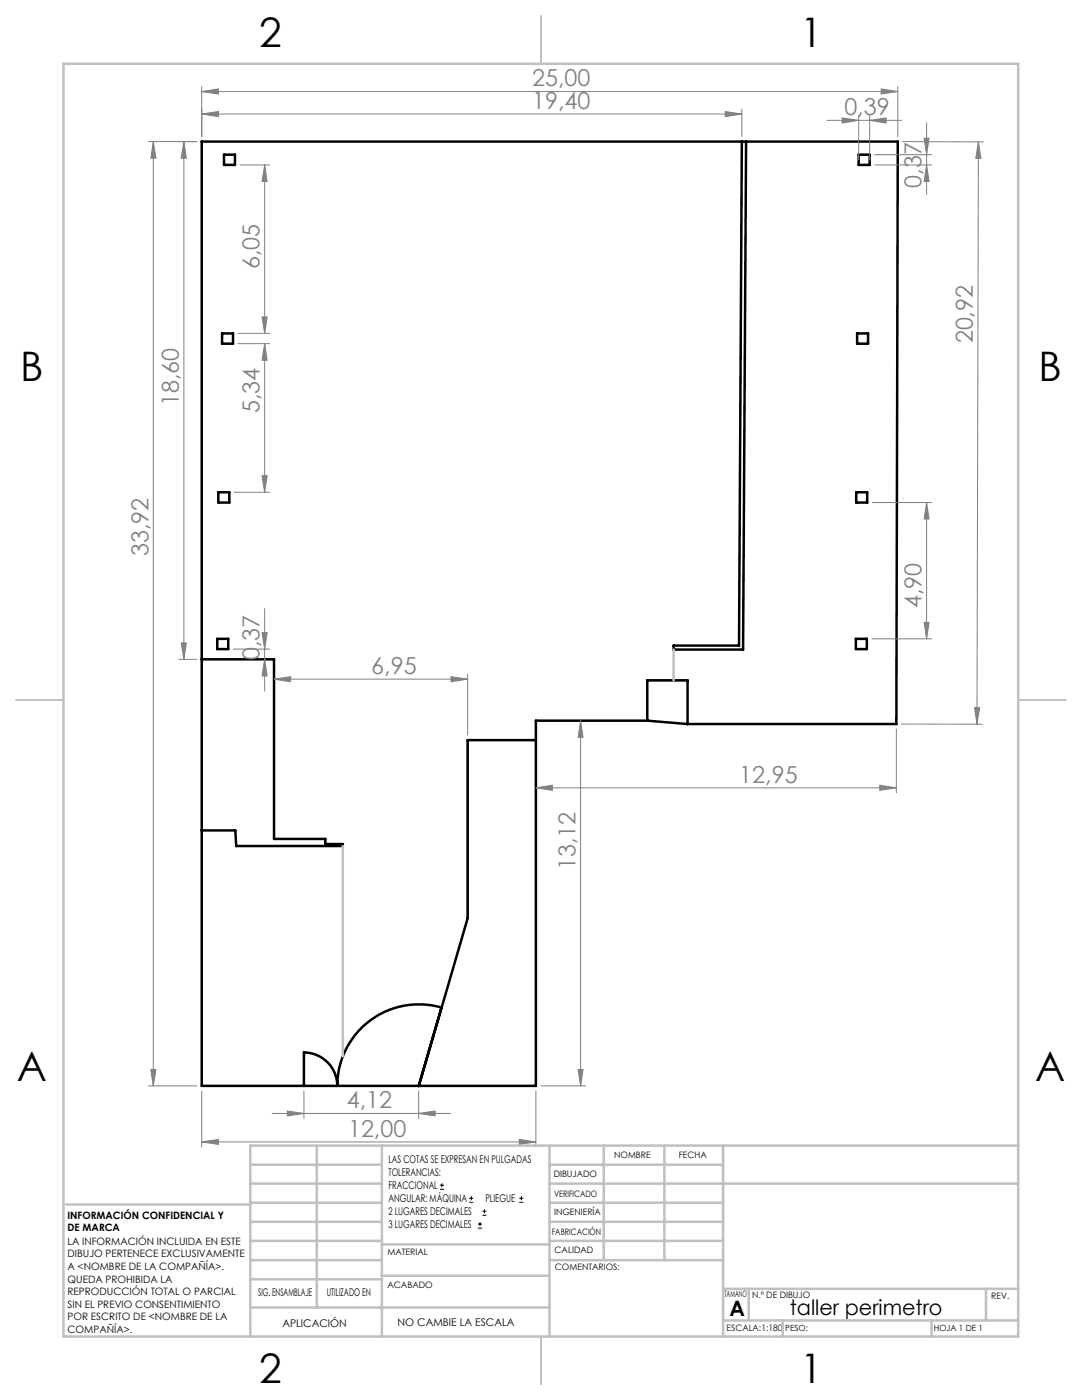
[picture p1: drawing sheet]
<svg xmlns="http://www.w3.org/2000/svg" width="216mm" height="279mm" viewBox="0 0 216 279" stroke-linecap="round" stroke-linejoin="round" font-family="sans-serif">
<g fill="none" stroke="#000" stroke-width=".5">
<path d="M44.7 30.9h2.2v2h-2.2zM148 28.3l-.5 100.5h-13.1v.8h13.9l.6-101.3M171.3 30.9h2.2v2h-2.2zM44.3 66.5h2.2v2.1h-2.2zM171 66.5h2.2v2.1h-2.2zM43.6 98.2h2.2v2.1h-2.2zM170.9 98.2h2.1v2.1h-2.1zM40.3 131.6h14.4v35.8h10.2v1.1h3.5v.3h-21.3l-.1-3.1h-6.7M43.4 127.5h2.1v2h-2.1zM170.8 127.5h2.2v2h-2.2zM106.9 147.7h-13.6v35.6l-9.7 33.4 4.5-15.6-2.5-.5-2.7-.2-2.3 .3-2.4 .7a16.3 16.3 0 0 0-10.9 15.2l-.2-1.4-.4-1.3-.7-1.2-.9-.9-1.1-.8-.9-.5-1.4-.4-1.1-.1v6.7M129.2 143.8h-22.3v72.9h-66.6v-188.4h138.8l-.2 116.2h-41.7"/>
<path d="M129.2 143.8v-8h8v8.7M129.2 143.8l8 .7"/>
</g>
<g fill="none" stroke="#000" stroke-width=".2">
<path d="M87.8 237.3h.8M87.8 236.5h.8M88.2 236.1v.9M93.6 240h.8M93.6 239.1h.8M94.1 238.7v.8M103.6 240h.8M103.6 239.1h.8M104 238.7v.8M95.4 245.1h.8M95.4 244.3h.8M95.8 243.9v.8"/>
<path d="M96.3 242.5h.7M96.3 241.7h.7M96.7 241.3v.8"/>
</g>
<g fill="none" stroke="#808080" stroke-width=".2">
<path d="M40.3 18.3l3.3-.6v1.1zM40.3 17.3v10M40.3 18.3h138.8M175.8 17.7l3.3 .6-3.3 .5zM179.1 17.3v10M29.6 28.3h9.7M30.6 28.3l.5 3.3h-1zM30.6 28.3v188.4M36.7 28.3l.5 3.3h-1zM36.7 28.3v103.3M40.3 22.8l3.3-.5v1zM40.3 22.8h107.7"/>
<path d="M47.9 32.9h5.9M52.8 32.9l.5 3.3h-1zM52.8 32.9v33.6M144.7 22.3l3.3 .5-3.3 .5zM148 21.8v5.5M165 24h14.9M168 23.5l3.3 .5-3.3 .6zM171.3 23v8.9M173.5 24l3.3-.5v1.1zM173.5 23v8.9M174.5 32.9h11.4M174.5 30.9h11.4"/>
<path d="M180.1 28.3h16.1M184.4 27.6h1l-.5 3.3zM184.9 32.9l.5 3.3h-1zM184.9 24.5v14.3M195.2 28.3l.5 3.3h-1zM195.2 28.3l-.3 116.2M47.5 68.6h6.3M47.5 66.5h6.3M52.3 63.3h1l-.5 3.2zM52.8 68.6l.5 3.3h-1zM52.8 68.6v29.6M46.7 98.2h7.1"/>
<path d="M52.3 94.9h1l-.5 3.3zM174 100.3h11.9M184.9 100.3l.5 3.3h-1zM184.9 100.3v27.2M35.7 131.6h3.6M36.2 128.3h1l-.5 3.3zM46.5 129.5h7.3M52.3 126.3h1l-.5 3.2zM52.8 131.6l.5 3.3h-1zM52.8 121.5v16.4M54.7 135.5l3.3-.5v1.1zM54.7 135.5h38.6"/>
<path d="M90 135l3.3 .5-3.3 .6zM93.3 134.5v12.2M174 127.5h11.9M184.4 124.2h1l-.5 3.3zM106.9 157.2l3.3-.5v1zM106.9 157.2h72M115.9 143.8l.4 3.3h-.9zM115.9 143.8v72.9M175.5 156.7l3.4 .5-3.4 .5zM178.9 145.5v12.7M179.8 144.5h16.1M194.5 141.2h1l-.6 3.3z"/>
<path d="M29.6 216.7h9.7M30.1 213.4h1l-.5 3.3zM40.3 217.7v11.2M60.6 217.7v5.5M83.5 217.7v5.5M106.9 217.7v11.2M107.9 216.7h8.9M115.4 213.4h.9l-.4 3.3zM40.3 227.9l3.3-.5v1zM40.3 227.9h66.6M54.3 222.2h35.6M57.3 221.7l3.3 .5-3.3 .5z"/>
<path d="M83.5 222.2l3.3-.5v1zM103.6 227.4l3.3 .5-3.3 .5z"/>
</g>
<path d="M108 3.2v9.5M3.1 139.7h9.6M203.2 139.7h9.5M108 266.7v9.6" fill="none" stroke="#c0c0c0" stroke-width=".25"/>
<g fill="none" stroke="#c0c0c0" stroke-width=".5">
<path d="M12.7 12.7h190.5v254h-190.5zM134.4 129.6v6.2M68.4 168.8v42M50 232.4h26.2M50 236.2h26.2M63.2 228.6v32.3M76.2 228.6v38.1M109.6 228.6v38.1M109.6 232.4h34.7M109.6 236.2h93.6M120.5 228.6v22.9M132.6 228.6v22.9"/>
<path d="M144.3 228.6v38.1M203.2 228.6h-153.2v38.1M13.2 240.4h36.8M50 243.8h26.2M50 251.5h26.2M50 240h26.2M50 247.7h26.2M50 255.3h26.2M76.2 254.6h33.4M76.2 248.4h33.4M109.6 243.8h34.7M109.6 251.5h34.7"/>
<path d="M109.6 240h34.7M109.6 247.7h34.7M144.3 257.2h58.9M149.4 257.2v6.3M196.7 257.2v6.3M50 260.9h59.6M144.3 263.5h58.9M156.2 263.5v3.2M185.9 263.5v3.2"/>
</g>
<g fill="#808080">
<path d="M175.8 17.7l3.3 .6-3.3 .5zM40.3 18.3l3.3-.6v1.1zM144.7 22.3l3.3 .5-3.3 .5zM40.3 22.8l3.3-.5v1z"/>
<path d="M40.3 227.9l3.3-.5v1zM103.6 227.4l3.3 .5-3.3 .5zM168 23.5l3.3 .5-3.3 .6zM173.5 24l3.3-.5v1.1zM54.7 135.5l3.3-.5v1.1zM90 135l3.3 .5-3.3 .6zM57.3 221.7l3.3 .5-3.3 .5zM83.5 222.2l3.3-.5v1z"/>
<path d="M106.9 157.2l3.3-.5v1zM175.5 156.7l3.4 .5-3.4 .5z"/>
<path d="M194.5 141.2h1l-.6 3.3zM195.2 28.3l.5 3.3h-1z"/>
<path d="M52.3 94.9h1l-.5 3.3zM52.8 68.6l.5 3.3h-1zM52.8 131.6l.5 3.3h-1zM52.3 126.3h1l-.5 3.2zM184.9 32.9l.5 3.3h-1zM184.4 27.6h1l-.5 3.3zM184.4 124.2h1l-.5 3.3zM184.9 100.3l.5 3.3h-1z"/>
<path d="M115.4 213.4h.9l-.4 3.3zM115.9 143.8l.4 3.3h-.9z"/>
<path d="M30.6 28.3l.5 3.3h-1zM30.1 213.4h1l-.5 3.3zM52.8 32.9l.5 3.3h-1zM52.3 63.3h1l-.5 3.2zM36.7 28.3l.5 3.3h-1zM36.2 128.3h1l-.5 3.3z"/>
</g>
<g font-size="8.1">
<text x="51.7" y="9.3">2</text>
<text x="159.7" y="9.3">1</text>
<text x="4" y="76">B</text>
<text x="207.2" y="76">B</text>
<text x="3.3" y="215.7">A</text>
<text x="206.5" y="215.7">A</text>
<text x="51.7" y="276">2</text>
<text x="159.7" y="276">1</text>
</g>
<g font-size="4.7" fill="#808080">
<text x="106.2" y="17.2">25,00</text>
<text x="106.2" y="21.7">19,40</text>
<text x="168.5" y="23">0,39</text>
<text x="183.9" y="37.5" transform="rotate(-90 183.9 37.5)">0,37</text>
<text x="51.8" y="53.7" transform="rotate(-90 51.8 53.7)">6,05</text>
<text x="194.1" y="68.5" transform="rotate(-90 194.1 68.5)">20,92</text>
<text x="35.7" y="81" transform="rotate(-90 35.7 81)">18,60</text>
<text x="51.8" y="82.5" transform="rotate(-90 51.8 82.5)">5,34</text>
<text x="29.6" y="111" transform="rotate(-90 29.6 111)">33,92</text>
<text x="183.9" y="121.4" transform="rotate(-90 183.9 121.4)">4,90</text>
<text x="51.8" y="131.8" transform="rotate(-90 51.8 131.8)">0,37</text>
<text x="74.1" y="134.5">6,95</text>
<text x="147.5" y="156.2">12,95</text>
<text x="114.9" y="173.7" transform="rotate(-90 114.9 173.7)">13,12</text>
<text x="69.2" y="221.2">4,12</text>
<text x="69.5" y="226.9">12,00</text>
</g>
<g font-size="4.2">
<text x="145.6" y="262.7">A</text>
<text x="157.6" y="262.4">taller perimetro</text>
</g>
<g font-size="2.1">
<text x="77.5" y="232.2">LAS COTAS SE EXPRESAN EN PULGADAS</text>
<text x="77.5" y="234.7">TOLERANCIAS:</text>
<text x="77.5" y="237.3">FRACCIONAL</text>
<text x="77.5" y="239.9">ANGULAR: MÁQUINA</text>
<text x="96.9" y="239.9">PLIEGUE</text>
<text x="77.5" y="242.5">2 LUGARES DECIMALES</text>
<text x="77.5" y="245.1">3 LUGARES DECIMALES</text>
<text x="51.5" y="258.7">SIG. ENSAMBLAJE</text>
<text x="65.2" y="258.6">UTILIZADO EN</text>
<text x="56.3" y="264.8">APLICACIÓN</text>
<text x="79.3" y="264.6">NO CAMBIE LA ESCALA</text>
</g>
<g font-size="2">
<text x="13.5" y="243.2">INFORMACIÓN CONFIDENCIAL Y</text>
<text x="13.5" y="245.8">DE MARCA</text>
<text x="13.5" y="248.4">LA INFORMACIÓN INCLUIDA EN ESTE</text>
<text x="13.5" y="250.9">DIBUJO PERTENECE EXCLUSIVAMENTE</text>
<text x="13.5" y="253.4">A &lt;NOMBRE DE LA COMPAÑÍA&gt;.</text>
<text x="13.5" y="256">QUEDA PROHIBIDA LA</text>
<text x="13.5" y="258.5">REPRODUCCIÓN TOTAL O PARCIAL</text>
<text x="13.5" y="261">SIN EL PREVIO CONSENTIMIENTO</text>
<text x="13.5" y="263.5">POR ESCRITO DE &lt;NOMBRE DE LA</text>
<text x="13.5" y="266">COMPAÑÍA&gt;.</text>
</g>
<g font-size="1.8">
<text x="122.5" y="231.1">NOMBRE</text>
<text x="135.4" y="231.1">FECHA</text>
<text x="110.5" y="234.8">DIBUJADO</text>
<text x="110.5" y="238.9">VERIFICADO</text>
<text x="110.6" y="242.5">INGENIERÍA</text>
<text x="77.3" y="250.5">MATERIAL</text>
<text x="110.1" y="246.4">FABRICACIÓN</text>
<text x="110.7" y="250">CALIDAD</text>
<text x="77.3" y="257">ACABADO</text>
<text x="110.7" y="253.5">COMENTARIOS:</text>
<text x="144.5" y="258.9">TAMAÑO</text>
<text x="150.1" y="259.1">N.º DE DIBUJO</text>
<text x="197.8" y="259.2">REV.</text>
<text x="145" y="265.7">ESCALA:1:180</text>
</g>
<g font-size="1.7">
<text x="156.7" y="265.7">PESO:</text>
<text x="186.3" y="265.7">HOJA 1 DE 1</text>
</g>
</svg>
